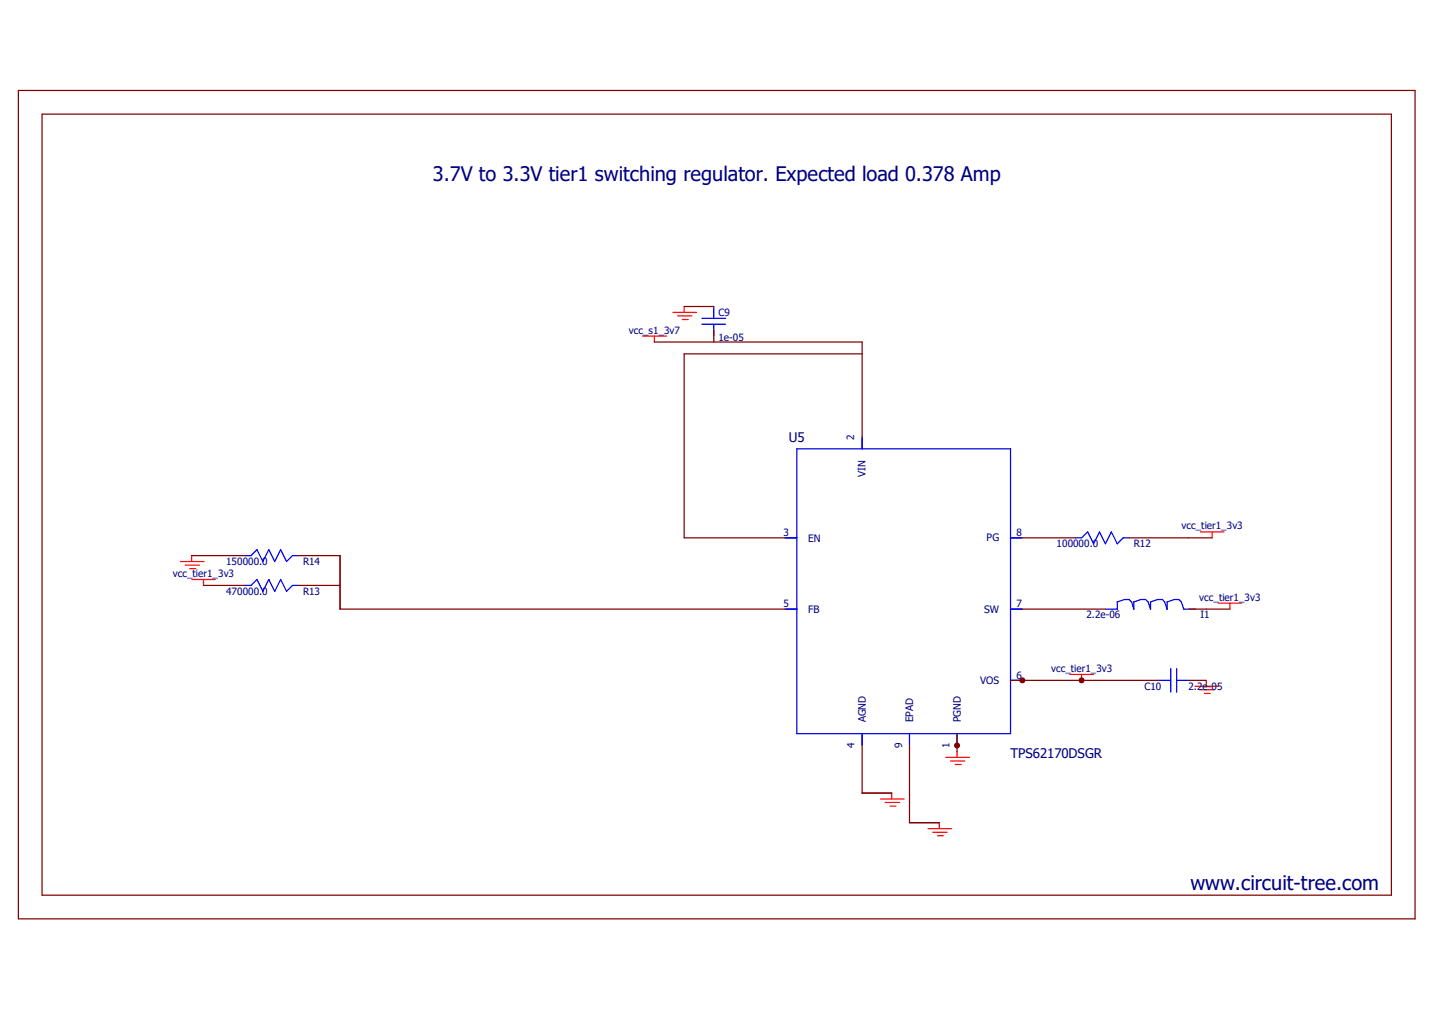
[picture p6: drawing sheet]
<svg xmlns="http://www.w3.org/2000/svg" width="297mm" height="210mm" viewBox="0 0 297 210" stroke-linecap="round" stroke-linejoin="round" font-family="sans-serif">
<path d="M3.3 18.6l290.4 172.5M293.7 18.6l-290.4 172.5" fill="none" stroke="#fff" stroke-width=".21"/>
<g fill="none" stroke="#f00" stroke-width=".25">
<path d="M133.3 69.7h4.9M135.7 69.7v1.2M139.6 64.8h4.9M140.5 65.5h3M141.5 66.3h1.2M141.9 63.5v1.3M37.4 116.4h4.9M38.4 117.2h3M39.4 117.9h1.2M39.8 115.2v1.2M249 110.3h4.9M251.4 110.3v1.2"/>
<path d="M39.8 120.1h4.9M42.2 120.1v1.3M221.9 139.8h4.9M224.3 139.8v1.3M252.6 125.1h5M255.1 125.1v1.2M196.2 157h4.9M197.1 157.8h3M198.1 158.5h1.2M198.5 155.8v1.2M247.9 142.3h4.9M248.8 143h3"/>
<path d="M249.8 143.8h1.2M250.2 141.1v1.2M182.6 165.7h4.9M183.6 166.4h3M184.6 167.1h1.2M185 164.4v1.3M192.5 171.8h4.9M193.5 172.6h2.9M194.4 173.3h1.3M194.8 170.6v1.2"/>
</g>
<path d="M3.8 18.8h289.7v171.7h-289.7zM8.7 23.7h279.9v161.9h-279.9z" fill="none" stroke="#800000" stroke-width=".25"/>
<path d="M145.6 66h4.9M145.6 67.2h4.9M148 63.5v2.5M148 67.2v2.5M50.8 115.2h1.3l1.2-1.2 1.2 2.4 1.3-2.4 1.2 2.4 1.2-2.4 1.2 2.4 1.3-1.2h1.2M223.1 111.5h1.2l1.3-1.2 1.2 2.4 1.2-2.4 1.3 2.4 1.2-2.4 1.2 2.4 1.3-1.2h1.2M50.8 121.4h1.3l1.2-1.3 1.2 2.5 1.3-2.5 1.2 2.5 1.2-2.5 1.2 2.5 1.3-1.2h1.2M229.3 126.3h2.4M242.8 138.6v4.9M244.1 138.6v4.9M240.3 141.1h2.5M244.1 141.1h2.4" fill="none" stroke="#00f" stroke-width=".25"/>
<circle cx="231.7" cy="126.3" r=".13" fill="#00f"/>
<path d="M231.7 126.3v-1.5l1.5-.5h1l.5 .5 .5 1.5" fill="none" stroke="#00f" stroke-width=".25"/>
<circle cx="235.2" cy="126.3" r=".13" fill="#00f"/>
<path d="M235.2 126.3v-1.5l1.4-.5h1l.5 .5 .5 1.5" fill="none" stroke="#00f" stroke-width=".25"/>
<circle cx="238.6" cy="126.3" r=".13" fill="#00f"/>
<path d="M238.6 126.3v-1.5l1.5-.5h1l.5 .5 .5 1.5" fill="none" stroke="#00f" stroke-width=".25"/>
<circle cx="242.1" cy="126.3" r=".13" fill="#00f"/>
<path d="M165.3 93h44.3v59.1h-44.3zM178.8 90.6v2.4M162.8 111.5h2.5M209.6 111.5h2.4M162.8 126.3h2.5M209.6 126.3h2.4M242.1 126.3v-1.5l1.4-.5h1l.5 .5 .5 1.5h2.5M178.8 152.1v2.5M188.6 152.1v2.5M198.5 152.1v2.5M209.6 141.1h2.4" fill="none" stroke="#00f" stroke-width=".25"/>
<path d="M178.8 90.6v2.5M162.8 111.5h2.5M209.5 111.5h2.5M162.8 126.3h2.5M209.5 126.3h2.5M178.8 152.1v2.5M188.6 152.1v2.5M198.5 152.1v2.5M209.5 141.1h2.5" fill="none" stroke="#00f" stroke-width=".21"/>
<path d="M135.7 70.9h43.1v19.7M141.9 63.5h6.1M148 68.5v2.4M178.8 73.4h-36.9v38.1h20.9M178.8 154.6v9.8h6.2M188.6 154.6v16h6.2M198.5 152.1v3.7" fill="none" stroke="#800000" stroke-width=".25"/>
<circle cx="198.5" cy="154.6" r=".51" fill="#800000"/>
<circle cx="198.5" cy="154.6" r=".51" fill="none" stroke="#800000" stroke-width=".21"/>
<path d="M39.8 115.2h11M61.9 115.2h8.6v11.1h92.3M234.2 111.5h17.2M42.2 121.4h8.6M61.9 121.4h8.6M246.5 126.3h8.6M209.6 141.1h14.7M246.5 141.1h3.7" fill="none" stroke="#800000" stroke-width=".25"/>
<circle cx="212" cy="141.1" r=".51" fill="#800000"/>
<circle cx="212" cy="141.1" r=".51" fill="none" stroke="#800000" stroke-width=".21"/>
<path d="M224.3 141.1h16" fill="none" stroke="#800000" stroke-width=".25"/>
<circle cx="224.3" cy="141.1" r=".51" fill="#800000"/>
<circle cx="224.3" cy="141.1" r=".51" fill="none" stroke="#800000" stroke-width=".21"/>
<path d="M212 111.5h11.1M212 126.3h17.3M178.8 164.4h6.2M188.6 170.6h6.2" fill="none" stroke="#800000" stroke-width=".25"/>
<g font-size="4.1" fill="#000080">
<text x="89.8" y="37.5">3.7V to 3.3V tier1 switching regulator. Expected load 0.378 Amp</text>
<text x="246.9" y="184.6">www.circuit-tree.com</text>
</g>
<g font-size="2.8" fill="#000080">
<text x="163.6" y="91.6">U5</text>
<text x="209.6" y="157.1">TPS62170DSGR</text>
</g>
<g font-size="2.1" fill="#000080">
<text x="149" y="65.5">C9</text>
<text x="130.4" y="69.2">vcc_s1_3v7</text>
<text x="149" y="70.7">1e-05</text>
<text x="177.2" y="91.2" transform="rotate(-90 177.2 91.2)">2</text>
<text x="179.5" y="98.8" transform="rotate(-90 179.5 98.8)">VIN</text>
<text x="162.5" y="111.2">3</text>
<text x="167.6" y="112.3">EN</text>
<text x="204.6" y="112.2">PG</text>
<text x="210.9" y="111.1">8</text>
<text x="219.2" y="113.5">100000.0</text>
<text x="235.2" y="113.5">R12</text>
<text x="245.1" y="109.8">vcc_tier1_3v3</text>
<text x="35.9" y="119.6">vcc_tier1_3v3</text>
<text x="46.9" y="117.2">150000.0</text>
<text x="62.9" y="117.2">R14</text>
<text x="46.9" y="123.3">470000.0</text>
<text x="62.9" y="123.3">R13</text>
<text x="162.5" y="125.9">5</text>
<text x="210.9" y="125.9">7</text>
<text x="248.8" y="124.5">vcc_tier1_3v3</text>
<text x="167.6" y="127">FB</text>
<text x="204.1" y="127">SW</text>
<text x="225.3" y="128.2">2.2e-06</text>
<text x="249" y="128.2">I1</text>
<text x="203.3" y="141.8">VOS</text>
<text x="210.9" y="140.7">6</text>
<text x="218" y="139.3">vcc_tier1_3v3</text>
<text x="237.4" y="143">C10</text>
<text x="246.5" y="143">2.2e-05</text>
<text x="179.6" y="149.8" transform="rotate(-90 179.6 149.8)">AGND</text>
<text x="189.4" y="149.8" transform="rotate(-90 189.4 149.8)">EPAD</text>
<text x="199.3" y="149.8" transform="rotate(-90 199.3 149.8)">PGND</text>
<text x="177.3" y="155.1" transform="rotate(-90 177.3 155.1)">4</text>
<text x="187.1" y="155.1" transform="rotate(-90 187.1 155.1)">9</text>
<text x="196.9" y="155.1" transform="rotate(-90 196.9 155.1)">1</text>
</g>
</svg>
